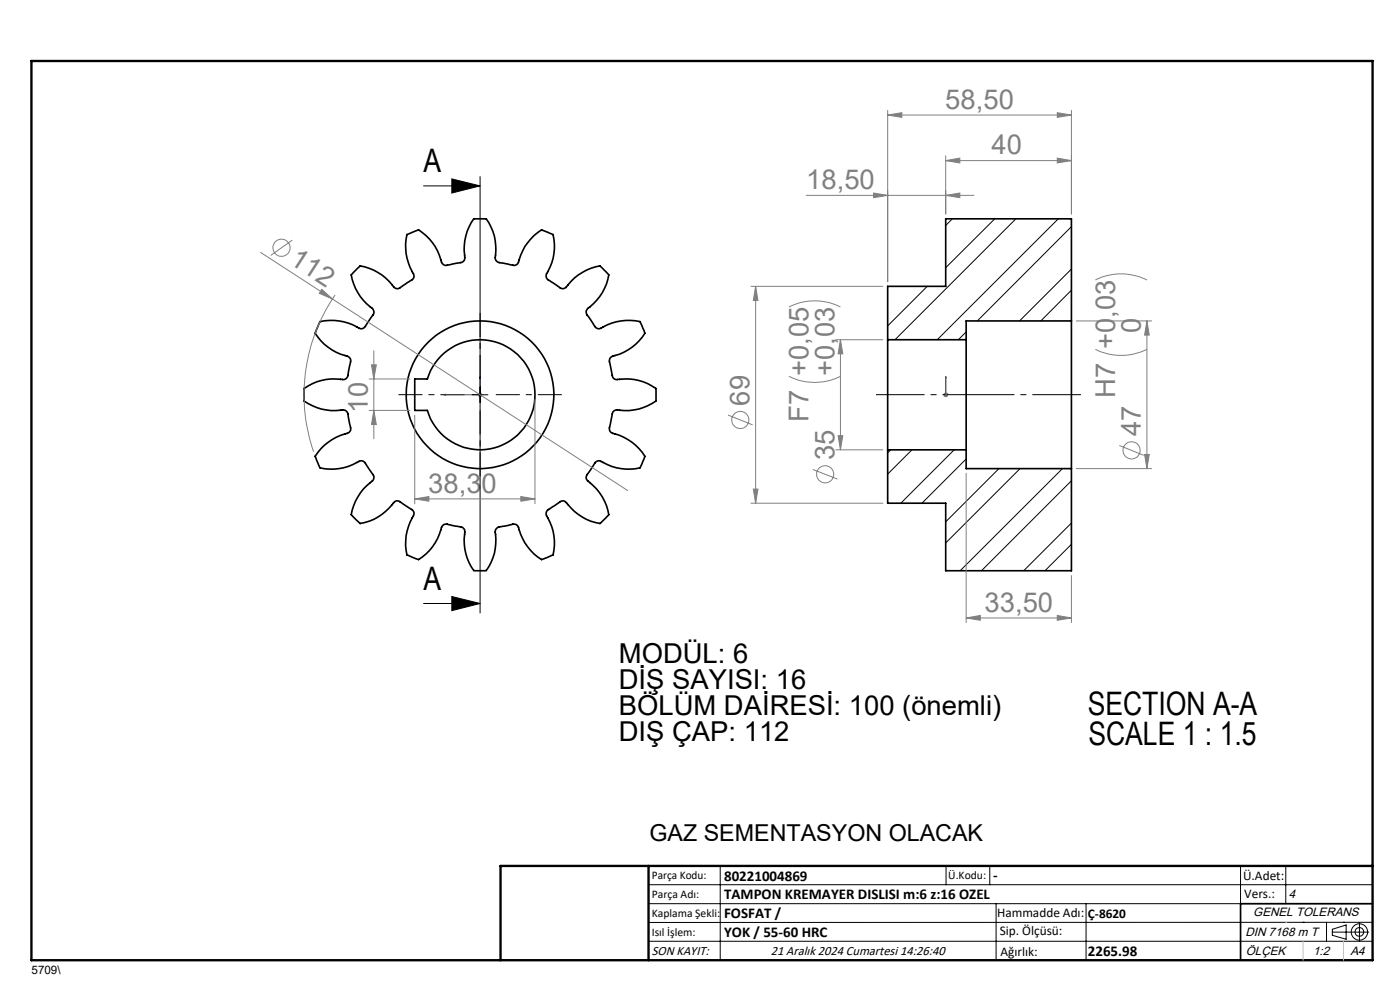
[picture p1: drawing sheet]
<svg xmlns="http://www.w3.org/2000/svg" width="297mm" height="210mm" viewBox="0 0 297 210" stroke-linecap="round" stroke-linejoin="round" font-family="sans-serif">
<g fill="none" stroke="#000" stroke-width=".35">
<path d="M75.4 57.4l1-1a11.6 11.6 0 0 1 7.4 4.7 1.35 1.35 0 0 0 1.7-.5l.6-.4a3.1 3.1 0 0 0 1.7-1.4v-.4a12.4 12.4 0 0 1-1.5-8.6l2.5-1.1a11.8 11.8 0 0 1 5 7.2 1.37 1.37 0 0 0 1.8 .2l.7-.2a3.2 3.2 0 0 0 2.1-.6l.2-.3a12.3 12.3 0 0 1 1.9-8.6h2.7a11.8 11.8 0 0 1 1.9 8.6 1.38 1.38 0 0 0 1.5 .8l.8 .1a2.76 2.76 0 0 0 2.3 .1l.2-.2a11.1 11.1 0 0 1 5-7.1l2.4 1.1a11.5 11.5 0 0 1-1.4 8.6 1.42 1.42 0 0 0 1 1.4l.7 .4a2.62 2.62 0 0 0 2.1 1l.4-.2a11.1 11.1 0 0 1 7.2-4.6l1.9 1.9a11.9 11.9 0 0 1-4.7 7.4 1.31 1.31 0 0 0 .5 1.7l.4 .6a3.1 3.1 0 0 0 1.4 1.7h.4a11.8 11.8 0 0 1 8.6-1.5l1 2.5a11.8 11.8 0 0 1-7.2 5 1.48 1.48 0 0 0-.1 1.8l.1 .7a3 3 0 0 0 .8 2.2l.4 .1a10.9 10.9 0 0 1 8.3 1.9v2.7a11.9 11.9 0 0 1-8.5 1.9 1.38 1.38 0 0 0-.8 1.5l-.2 .8a3.1 3.1 0 0 0-.2 2.2l.2 .2a12 12 0 0 1 7.2 5.1l-1 2.4a11.5 11.5 0 0 1-8.6-1.5 1.4 1.4 0 0 0-1.4 1.2l-.8 1.2a1.35 1.35 0 0 0-.4 1.8 11.3 11.3 0 0 1 4.6 7.3l-1.9 1.8a11.9 11.9 0 0 1-7.4-4.6 1.36 1.36 0 0 0-1.7 .5l-.6 .4a2.71 2.71 0 0 0-1.7 1.6v.3a11 11 0 0 1 1.4 8.5l-2.4 1a11.4 11.4 0 0 1-5-7.1 1.4 1.4 0 0 0-1.8-.2l-.7 .1a2.66 2.66 0 0 0-2.2 .8l-.1 .4a11.2 11.2 0 0 1-1.9 8.3h-2.7a11.2 11.2 0 0 1-1.9-8.3 1.28 1.28 0 0 0-1.6-1.1l-.7-.1a2.96 2.96 0 0 0-2.2-.2l-.3 .3a12 12 0 0 1-5 7.1l-2.5-1a12 12 0 0 1 1.5-8.6 1.32 1.32 0 0 0-1.1-1.4l-.6-.4a2.98 2.98 0 0 0-2.1-1l-.4 .2a11.3 11.3 0 0 1-7.2 4.5l-1.9-1.8a11.8 11.8 0 0 1 4.7-7.4 1.36 1.36 0 0 0-.5-1.7l-.4-.6a3.1 3.1 0 0 0-1.4-1.7l-.4-.1a11.9 11.9 0 0 1-8.6 1.5l-1-2.4a11.8 11.8 0 0 1 7.1-5.1 1.35 1.35 0 0 0 .2-1.7l-.3-1.5a1.29 1.29 0 0 0-1.7-1.5 10.9 10.9 0 0 1-7.7-1.9v-2.7a11.6 11.6 0 0 1 8.6-1.9 1.38 1.38 0 0 0 .8-1.6l.1-.7a3.1 3.1 0 0 0 .3-2.2l-.3-.3a12 12 0 0 1-7.1-5l1-2.5a11.8 11.8 0 0 1 8.6 1.5 1.47 1.47 0 0 0 1.4-1.1l.8-1.2a1.26 1.26 0 0 0 .6-1.2 1.26 1.26 0 0 0-.7-1.1 11.3 11.3 0 0 1-4.1-6.8zM188.3 72.1v23.3M188.3 72.1h16.7M205 72.1v23.3M227.3 68.1v31.3M227.3 68.1v-21.7h-26.7v14.3h-12.3v11.4M227.3 68.1h-22.3v4M88 80.4h2.7a11.7 11.7 0 0 1 17.9-6.2 11.7 11.7 0 0 1 0 19 11.7 11.7 0 0 1-17.9-6.1h-2.7zM188.3 95.4v11.3h12.3v14.4h26.7v-21.7M188.3 95.4h16.7M205 95.4v4h22.3M291.2 191.7h-28v12"/>
<circle cx="101.8" cy="83.7" r="15.7"/>
</g>
<g fill="none" stroke="#000" stroke-width=".21">
<path d="M89.9 39.4h11.9M95.8 38l6 1.4-6 1.5zM101.8 37.5v92.5M202 46.4l-1.4 1.4M211 46.4l-10.4 10.4M215.5 46.4l-25.6 25.7M224.5 46.4l-25.7 25.7M227.3 57.1l-11 11M227.3 48.1l-20 20M196.7 60.7l-8.4 8.4M205 70.4l-1.7 1.7M227.3 61.6l-6.5 6.5"/>
<path d="M100.2 83.7h3.3M189 95.4l-.7 .7M193.5 95.4l-5.2 5.2M202.4 95.4l-11.3 11.3M205 97.4l-9.4 9.3M211.9 99.4l-11.3 11.3M216.4 99.4l-15.8 15.8M225.4 99.4l-21.7 21.7M227.3 110.9l-10.1 10.2M227.3 102l-19.1 19.1M227.3 115.5l-5.6 5.6M89.9 128h11.9"/>
<path d="M95.8 126.5l6 1.5-6 1.5zM137.6 187.7h153.6M137.6 191.7h153.6M137.6 199.7h153.6M152.8 183.7v20M200.7 183.7v4M210 183.7v4M211.3 191.7v12M230.4 191.7v12M263.2 183.7v20M272.8 183.7v8M276.4 195.6h.1"/>
<path d="M281.4 195.6v4.1M282.6 197.7h7.8M282.6 197.1l3-.9v3l-3-.8zM285 195.6h.1M288.4 195.8v3.8M291.2 195.6l-153.6 .1"/>
<circle cx="288.4" cy="197.7" r="1.74"/>
<circle cx="288.4" cy="197.7" r=".93"/>
</g>
<g fill="none" stroke="#808080" stroke-width=".21">
<path d="M188.3 24.4l3-.5v1zM188.3 23.4v36.4M188.3 24.4h39M200.6 34.1l3-.6v1.1zM200.6 33v12.4M200.6 34.1h26.7M224.3 23.9l3 .5-3 .5zM224.3 33.5l3 .6-3 .5zM227.3 23.4v22M55.3 53.5l15.2 9.9M62 50.9l-4.6 3.3M171 41.4h35.6"/>
<path d="M185.3 40.9l3 .5-3 .5zM200.6 41.4l3-.5v1zM232.4 59.4a12.1 12.1 0 0 1 10.9 0M68.3 61.4l2.2 2-2.8-1.2zM70.5 63.4l62.7 40.7M71.1 62.6a37.2 37.2 0 0 0-4.6 33.2M78.8 77.4h1l-.5 3zM79.3 74.4v18.7M159.3 60.7h28M160.3 60.7l.5 3h-1zM160.3 60.7v46M167.4 79.8a12.1 12.1 0 0 0 10.9 0"/>
<path d="M167.4 65.1a12.1 12.1 0 0 1 10.9 0M177.3 72.1h10M178.3 72.1l.5 3h-1zM178.3 72.1v23.3M228.3 68.1h16M232.4 74.1a12.4 12.4 0 0 0 10.9 0M243.3 68.1l.5 3h-1zM243.3 68.1v31.3M78.3 80.4h8.7M78.3 87.1h8.7M79.3 87.1l.5 3h-1zM88 88.1v18.7"/>
<path d="M101.4 83.7h.9M101.5 83.4l.7 .7M101.8 83.2v1M102.2 83.4l-.7 .7M113.5 84.7v22.1M154.4 88l5.3 2.1M172.4 99.6l5.3 2M177.3 95.4h10M177.8 92.4h1l-.5 3zM200.1 83.7h1M200.3 83.4l.7 .7M200.6 83.2v1"/>
<path d="M201 83.4l-.7 .7M228.3 99.4h16M237.5 94.5l5.1 2.1M242.8 96.4h1l-.5 3zM88 105.8l3-.5v1zM88 105.8h25.5M110.5 105.3l3 .5-3 .5zM159.3 106.7h28M159.8 103.7h1l-.5 3zM205 100.4v31.7M205 131.1l3-.5v1zM205 131.1h22.3"/>
<path d="M224.3 130.6l3 .5-3 .5zM227.3 122.1v10"/>
<circle cx="59.7" cy="52.6" r="1.82"/>
<circle cx="157.1" cy="89.1" r="1.83"/>
<circle cx="240" cy="95.5" r="1.82"/>
<circle cx="175.1" cy="100.6" r="1.82"/>
</g>
<path d="M101.8 79.9l.1 .4h-.2zM101.8 79.9v3.8h-7.6M200.6 79.9v.4v-.4M200.6 79.9v3.8M94.2 83.7l.3-.1v.2zM200.6 83.6v.2zM200.6 83.7h.1" fill="none" stroke="#00f" stroke-width=".21"/>
<path d="M185.8 83.7h43.5" fill="none" stroke="#000" stroke-width=".21" stroke-dasharray="15.2 1.3 1.3 1.3" stroke-dashoffset="4.9" stroke-linecap="butt"/>
<path d="M98.5 83.7h-14M101.9 87.1v14M101.9 80.4v-14M105.2 83.7h14" fill="none" stroke="#000" stroke-width=".21" stroke-dasharray="15.2 1.3 1.3 1.3" stroke-dashoffset="10.1" stroke-linecap="butt"/>
<path d="M106.2 203.7h185" fill="none" stroke="#000" stroke-width=".25"/>
<path d="M6.7 12.9h284.5v190.8h-284.5zM137.6 183.7v20M291.2 183.7h-185v20" fill="none" stroke="#000" stroke-width=".5"/>
<path d="M272.8 195.6h.1M276.4 199.7v4M285 199.7v4" fill="none" stroke="#c0c0c0" stroke-width=".21"/>
<path d="M95.8 38l6 1.4-6 1.5zM95.8 126.5l6 1.5-6 1.5z" fill="#000"/>
<g fill="#00f">
<path d="M101.8 79.9l.1 .4h-.2zM94.2 83.7l.3-.1v.2z"/>
<path d="M200.6 79.9v.4zM200.6 83.6v.2zM200.6 79.9v.4zM200.6 83.6v.2z"/>
</g>
<g fill="#808080">
<path d="M68.3 61.4l2.2 2-2.8-1.2z"/>
<path d="M88 105.8l3-.5v1zM110.5 105.3l3 .5-3 .5z"/>
<path d="M224.3 23.9l3 .5-3 .5zM188.3 24.4l3-.5v1zM224.3 33.5l3 .6-3 .5zM200.6 34.1l3-.6v1.1zM200.6 41.4l3-.5v1zM185.3 40.9l3 .5-3 .5zM224.3 130.6l3 .5-3 .5zM205 131.1l3-.5v1z"/>
<path d="M243.3 68.1l.5 3h-1zM242.8 96.4h1l-.5 3zM178.3 72.1l.5 3h-1zM177.8 92.4h1l-.5 3zM160.3 60.7l.5 3h-1zM159.8 103.7h1l-.5 3z"/>
<path d="M78.8 77.4h1l-.5 3zM79.3 87.1l.5 3h-1z"/>
</g>
<g font-size="6.9">
<text x="89.9" y="36.6">A</text>
<text x="89.9" y="125.2">A</text>
<text x="230.7" y="151.7">SECTION A-A</text>
<text x="230.9" y="158.1">SCALE 1 : 1.5</text>
</g>
<g font-size="5.8" fill="#808080">
<text x="200.5" y="23.1">58,50</text>
<text x="210.4" y="32.7">40</text>
<text x="171" y="40.1">18,50</text>
<text x="61.2" y="55.8" transform="rotate(33 61.2 55.8)">112</text>
<text x="242" y="70.7" transform="rotate(-90 242 70.7)">0</text>
<text x="177" y="79.8" transform="rotate(-90 177 79.8)">+0,03</text>
<text x="78" y="87.5" transform="rotate(-90 78 87.5)">10</text>
<text x="159" y="86.1" transform="rotate(-90 159 86.1)">69</text>
<text x="171.5" y="89.5" transform="rotate(-90 171.5 89.5)">F7 +0,05</text>
<text x="236.5" y="84.4" transform="rotate(-90 236.5 84.4)">H7 +0,03</text>
<text x="242" y="92.5" transform="rotate(-90 242 92.5)">47</text>
<text x="177" y="97.6" transform="rotate(-90 177 97.6)">35</text>
<text x="90.9" y="104.5">38,30</text>
<text x="208.9" y="129.7">33,50</text>
</g>
<g font-size="5.8">
<text x="131.3" y="140.7">MODÜL: 6</text>
<text x="131.3" y="146.2">DİŞ SAYISI: 16</text>
<text x="131.3" y="151.7">BÖLÜM DAİRESİ: 100 (önemli)</text>
<text x="131.3" y="157.1">DIŞ ÇAP: 112</text>
</g>
<text font-size="4.9" x="137.8" y="178.3">GAZ SEMENTASYON OLACAK</text>
<g font-size="3.2">
<text x="153.6" y="186.8">80221004869</text>
<text x="153.6" y="190.8">TAMPON KREMAYER DISLISI m:6 z:16 OZEL</text>
<text x="210.7" y="186.6">-</text>
<text x="153.6" y="194.8">FOSFAT /</text>
<text x="153.6" y="198.8">YOK / 55-60 HRC</text>
<text x="230.8" y="202.8">2265.98</text>
</g>
<g font-size="2.8">
<text x="263.7" y="186.7">Ü.Adet:</text>
<text x="263.9" y="190.5">Vers.:</text>
<text x="211.5" y="194.5">Hammadde Adı:</text>
<text x="230.8" y="194.7">Ç-8620</text>
<text x="138.3" y="202.6">SON KAYIT:</text>
<text x="163.5" y="202.6">21 Aralık 2024 Cumartesi 14:26:40</text>
<text x="212.1" y="198.4">Sip. Ölçüsü:</text>
<text x="212.2" y="202.7">Ağırlık:</text>
</g>
<g font-size="2.6">
<text x="273.4" y="190.4">4</text>
<text x="265.9" y="194.4">GENEL TOLERANS</text>
<text x="264.2" y="198.5">DIN 7168 m T</text>
<text x="264.3" y="202.6">ÖLÇEK</text>
<text x="278.5" y="202.6">1:2</text>
<text x="286.5" y="202.6">A4</text>
</g>
<g font-size="2.5">
<text x="138.3" y="186.4">Parça Kodu:</text>
<text x="138.3" y="190.5">Parça Adı:</text>
<text x="201.2" y="186.5">Ü.Kodu:</text>
<text x="138.3" y="194.5">Kaplama Şekli:</text>
<text x="138.3" y="198.6">Isıl İşlem:</text>
<text x="6.7" y="206.7">5709\</text>
</g>
</svg>
